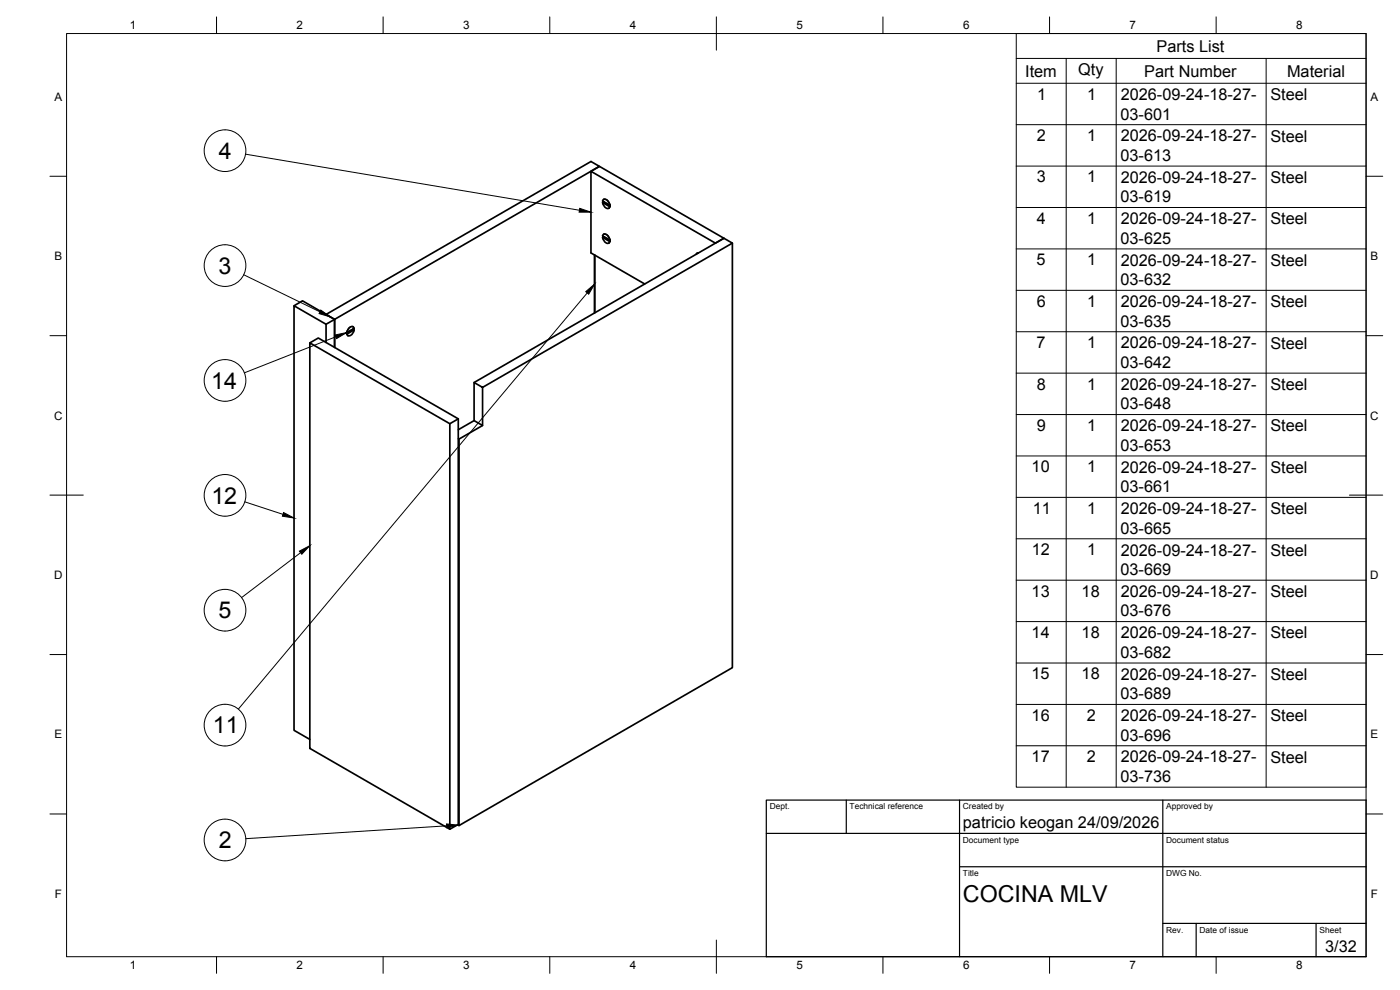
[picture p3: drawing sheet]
<svg xmlns="http://www.w3.org/2000/svg" width="420mm" height="297mm" viewBox="0 0 420 297" stroke-linecap="round" stroke-linejoin="round" font-family="sans-serif">
<!-- layer: Visible -->
<g fill="none" stroke="#000" stroke-width=".51">
<path d="M177.4 51.4l2.5-1.5 37.4 21.6-2.6 1.4-37.3-21.5v24.5l16.1 9.3M181.3 59.8h-.2M178.4 76.5v17.4M178.5 76.5v17.4M180.8 71.2l.8 1.5a.77 .77 0 0 0 .8 .3 .77 .77 0 0 0 .6-.5M180.8 60.8l.8 1.4a.77 .77 0 0 0 .8 .4 .77 .77 0 0 0 .6-.6M181 71.2l2.1 1.2v-.4l-2.3-1.2 .2-.4a1.34 1.34 0 0 1 1.9 1.2l.1 .4M181 60.7l2.1 1.3M181 60.4v.3l.2-.1 1.9 1.1M181 70.9v.3M181.1 71.1l2 1M181.2 71l.1 .1"/>
<path d="M181.2 60.6h.1M181.3 70.2l-.2 .1M182.8 72.9l-.1 .1M182.8 62.4l-.1 .1M183 61.6l-.8-1.5a.76 .76 0 0 0-.7-.3 .76 .76 0 0 0-.7 .5l2.3 1.2v.4M209.3 76h-.2M209.5 75.9l-.6 .4M219.8 72.9v127.4l-82 47.4v-116M88.2 91.7l2.6-1.4 9.6 5.5v8.4v-8.4l79.5-45.9-2.5-1.4-79.5 45.8 2.5 1.5-2.5 1.5M104 99.7v.4M105.9 98.8l.1 .1M105.9 98.8l-1.9 1.1"/>
<path d="M105.9 98l.1 .1M105.9 98.8h.1M106.1 98.6v.3M106.2 98.9l-2.2 1.3M106.3 98.5l-2.3 1.2M106.3 98.5l-.2-.3a1.34 1.34 0 0 0-1.9 1.2l-.1 .4M106.3 99l-.8 1.4a.77 .77 0 0 1-.7 .4 .77 .77 0 0 1-.7-.6M93 102.9l42 24.2v121.7l-42-24.3zM93 102.9l2.5-1.5 42 24.3v121.6l-2.5 1.5M97.9 102.8v-5.5l-9.7-5.6v127.4l4.8 2.8M104.3 100.7h.1M142.3 114.8l2.5 1.4v11.5l-2.5-1.5z"/>
<path d="M142.3 114.8l75-43.3 2.5 1.4-75 43.3M137.5 125.7l-2.5 1.4M142.3 126.2l-4.8 2.7M144.8 127.7l-7 4-.3-.1M137.3 247.4l.5 .3"/>
</g>
<!-- layer: Visible Narrow -->
<g fill="none" stroke="#000" stroke-width=".3">
<path d="M181.3 59.8a1.74 1.74 0 0 1 1.8 1.7M181.1 60.7h-.1M181.1 71.1l-.1 .1M181.3 70.2a1.74 1.74 0 0 1 1.8 1.7M183.1 61.9v.1M183.1 72.4h.1M183.1 61.9l-.3 .5M183.1 72.4l-.3 .5M209.7 75.9h-.4M105.8 98a1.74 1.74 0 0 0-1.8 1.7M106 98.9l.1 .1M106.2 98.9l-.1 .1"/>
<path d="M104 100.2l.3 .4"/>
</g>
<!-- layer: BORDER -->
<g fill="none" stroke="#000" stroke-width=".3">
<path d="M20 10.1h390v276.9h-390zM65 5.1v5M115 5.1v5M165 5.1v5M215 5.1v10M265 5.1v5M315 5.1v5M365 5.1v5M15 52.9h5M410 52.9h5M15 100.7h5M410 100.7h5"/>
<path d="M15 148.6h10M405 148.6h10M15 196.4h5M410 196.4h5M15 244.2h5M410 244.2h5M65 287v5M115 287v5M165 287v5M215 282.1v9.9M265 287v5M315 287v5"/>
<path d="M365 287v5"/>
</g>
<!-- layer: TITLEBLOCK -->
<path d="M230 240.1h180v46.9h-180zM230 250h180M254 240.1v9.9M288 240.1v46.9M349 240.1v46.9M288 260.1h122M349 277.1h61M359 277.1v9.9M395 277.1v9.9" fill="none" stroke="#000" stroke-width=".36"/>
<!-- layer: Parts Lists -->
<g fill="none" stroke="#000" stroke-width=".3">
<path d="M305 10.1h105v226.1h-105zM305 17.5h105M320 17.5v218.7M335 17.5v218.7M380 17.5v218.7M305 25h105M305 37.4h105M305 49.8h105M305 62.3h105M305 74.7h105M305 87.1h105M305 99.5h105"/>
<path d="M305 112h105M305 124.4h105M305 136.8h105M305 149.2h105M305 161.7h105M305 174.1h105M305 186.5h105M305 198.9h105M305 211.4h105M305 223.8h105"/>
</g>
<!-- layer: Balloons -->
<g fill="none" stroke="#000" stroke-width=".3">
<circle cx="67.5" cy="45.2" r="6.3"/>
<circle cx="67.5" cy="79.7" r="6.3"/>
<circle cx="67.5" cy="114.1" r="6.3"/>
<circle cx="67.5" cy="148.6" r="6.3"/>
<circle cx="67.5" cy="183.1" r="6.3"/>
<circle cx="67.5" cy="217.6" r="6.3"/>
<circle cx="67.5" cy="252" r="6.3"/>
</g>
<!-- layer: 0 -->
<path d="M174 62.5l3.4 1.2h-3.6zM96.3 93l2.8 2.1-3.3-1zM175.8 87.5l2.7-2.3-1.8 3.1zM100.6 100.5l3.5-.7-3.1 1.8zM85.1 153.8l3.2 1.6-3.5-.5zM89.9 165.4l3.1-1.7-2.4 2.6zM134 247.2l3.5 .4-3.4 .8z" fill="#000" stroke="#000" stroke-width=".3"/>
<path d="M73.7 46.3l100.2 16.8M73.1 82.4l22.9 11.2M176.2 87.9l-104.7 124.9M100.8 101l-27.5 10.9M73.4 150.6l11.5 3.7M90.2 165.8l-17.7 13.5M134 247.8l-60.3 3.8" fill="none" stroke="#000" stroke-width=".3"/>
<g font-size="7">
<text x="65.7" y="47.7">4</text>
<text x="65.6" y="82.2">3</text>
<text x="63.4" y="116.7">14</text>
<text x="63.4" y="151.1">12</text>
<text x="65.6" y="185.6">5</text>
<text x="63.9" y="220.1">11</text>
<text x="65.7" y="254.6">2</text>
<text x="289" y="270.6">COCINA MLV</text>
</g>
<g font-size="4.9">
<text x="347.1" y="15.5">Parts List</text>
<text x="307.7" y="23">Item</text>
<text x="323.6" y="22.5">Qty</text>
<text x="343.4" y="23">Part Number</text>
<text x="386.3" y="23">Material</text>
<text x="311.3" y="29.9">1</text>
<text x="326.3" y="29.9">1</text>
<text x="336.3" y="35.9">03-601</text>
<text x="336.3" y="30">2026-09-24-18-27-</text>
<text x="381.3" y="30">Steel</text>
<text x="311.2" y="42.3">2</text>
<text x="326.3" y="42.3">1</text>
<text x="336.3" y="42.4">2026-09-24-18-27-</text>
<text x="381.3" y="42.5">Steel</text>
<text x="336.3" y="48.3">03-613</text>
<text x="311.1" y="54.7">3</text>
<text x="326.3" y="54.7">1</text>
<text x="336.3" y="54.8">2026-09-24-18-27-</text>
<text x="381.3" y="54.9">Steel</text>
<text x="336.3" y="60.7">03-619</text>
<text x="311.2" y="67.2">4</text>
<text x="326.3" y="67.2">1</text>
<text x="336.3" y="67.3">2026-09-24-18-27-</text>
<text x="381.3" y="67.3">Steel</text>
<text x="336.3" y="73.1">03-625</text>
<text x="311.1" y="79.6">5</text>
<text x="326.3" y="79.6">1</text>
<text x="336.3" y="79.7">2026-09-24-18-27-</text>
<text x="381.3" y="79.7">Steel</text>
<text x="336.3" y="85.5">03-632</text>
<text x="311.1" y="92">6</text>
<text x="326.3" y="92">1</text>
<text x="336.3" y="92.1">2026-09-24-18-27-</text>
<text x="381.3" y="92.2">Steel</text>
<text x="336.3" y="98">03-635</text>
<text x="311.1" y="104.4">7</text>
<text x="326.3" y="104.4">1</text>
<text x="336.3" y="104.5">2026-09-24-18-27-</text>
<text x="381.3" y="104.6">Steel</text>
<text x="336.3" y="110.4">03-642</text>
<text x="311.1" y="116.9">8</text>
<text x="326.3" y="116.9">1</text>
<text x="336.3" y="117">2026-09-24-18-27-</text>
<text x="381.3" y="117">Steel</text>
<text x="336.3" y="122.8">03-648</text>
<text x="311.1" y="129.3">9</text>
<text x="326.3" y="129.3">1</text>
<text x="336.3" y="129.4">2026-09-24-18-27-</text>
<text x="381.3" y="129.4">Steel</text>
<text x="336.3" y="135.2">03-653</text>
<text x="309.6" y="141.7">10</text>
<text x="326.3" y="141.7">1</text>
<text x="336.3" y="141.8">2026-09-24-18-27-</text>
<text x="381.3" y="141.9">Steel</text>
<text x="336.3" y="147.7">03-661</text>
<text x="309.9" y="154.1">11</text>
<text x="326.3" y="154.1">1</text>
<text x="336.3" y="154.2">2026-09-24-18-27-</text>
<text x="381.3" y="154.3">Steel</text>
<text x="336.3" y="160.1">03-665</text>
<text x="309.6" y="166.6">12</text>
<text x="326.3" y="166.6">1</text>
<text x="336.3" y="166.7">2026-09-24-18-27-</text>
<text x="381.3" y="166.7">Steel</text>
<text x="336.3" y="172.5">03-669</text>
<text x="309.6" y="179">13</text>
<text x="324.6" y="179">18</text>
<text x="336.3" y="179.1">2026-09-24-18-27-</text>
<text x="381.3" y="179.1">Steel</text>
<text x="336.3" y="184.9">03-676</text>
<text x="309.6" y="191.4">14</text>
<text x="324.6" y="191.4">18</text>
<text x="336.3" y="191.5">2026-09-24-18-27-</text>
<text x="381.3" y="191.6">Steel</text>
<text x="336.3" y="197.4">03-682</text>
<text x="309.6" y="203.8">15</text>
<text x="324.6" y="203.8">18</text>
<text x="336.3" y="203.9">2026-09-24-18-27-</text>
<text x="381.3" y="204">Steel</text>
<text x="336.3" y="209.8">03-689</text>
<text x="309.6" y="216.3">16</text>
<text x="326.2" y="216.3">2</text>
<text x="336.3" y="216.4">2026-09-24-18-27-</text>
<text x="381.3" y="216.4">Steel</text>
<text x="336.3" y="222.2">03-696</text>
<text x="309.6" y="228.7">17</text>
<text x="326.2" y="228.7">2</text>
<text x="336.3" y="228.8">2026-09-24-18-27-</text>
<text x="381.3" y="228.8">Steel</text>
<text x="336.3" y="234.6">03-736</text>
<text x="289" y="248.5">patricio keogan 24/09/2026</text>
<text x="397.7" y="285.7">3/32</text>
</g>
<g font-size="3.5">
<text x="39" y="8.8">1</text>
<text x="89" y="8.8">2</text>
<text x="139" y="8.8">3</text>
<text x="189" y="8.8">4</text>
<text x="239" y="8.8">5</text>
<text x="289" y="8.8">6</text>
<text x="339" y="8.8">7</text>
<text x="389" y="8.8">8</text>
<text x="16.3" y="30.2">A</text>
<text x="411.3" y="30.2">A</text>
<text x="16.3" y="78">B</text>
<text x="411.3" y="78">B</text>
<text x="16.2" y="125.9">C</text>
<text x="411.2" y="125.9">C</text>
<text x="16.2" y="173.7">D</text>
<text x="411.2" y="173.7">D</text>
<text x="16.3" y="221.6">E</text>
<text x="411.3" y="221.6">E</text>
<text x="16.4" y="269.4">F</text>
<text x="411.4" y="269.4">F</text>
<text x="39" y="290.8">1</text>
<text x="89" y="290.8">2</text>
<text x="139" y="290.8">3</text>
<text x="189" y="290.8">4</text>
<text x="239" y="290.8">5</text>
<text x="289" y="290.8">6</text>
<text x="339" y="290.8">7</text>
<text x="389" y="290.8">8</text>
</g>
<g font-size="2.5">
<text x="231" y="242.9">Dept.</text>
<text x="255" y="242.9">Technical reference</text>
<text x="289" y="242.9">Created by</text>
<text x="350" y="242.9">Approved by</text>
<text x="289" y="252.8">Document type</text>
<text x="350" y="252.8">Document status</text>
<text x="289" y="262.9">Title</text>
<text x="350" y="262.9">DWG No.</text>
<text x="350" y="279.9">Rev.</text>
<text x="360" y="279.9">Date of issue</text>
<text x="396" y="279.9">Sheet</text>
</g>
</svg>
